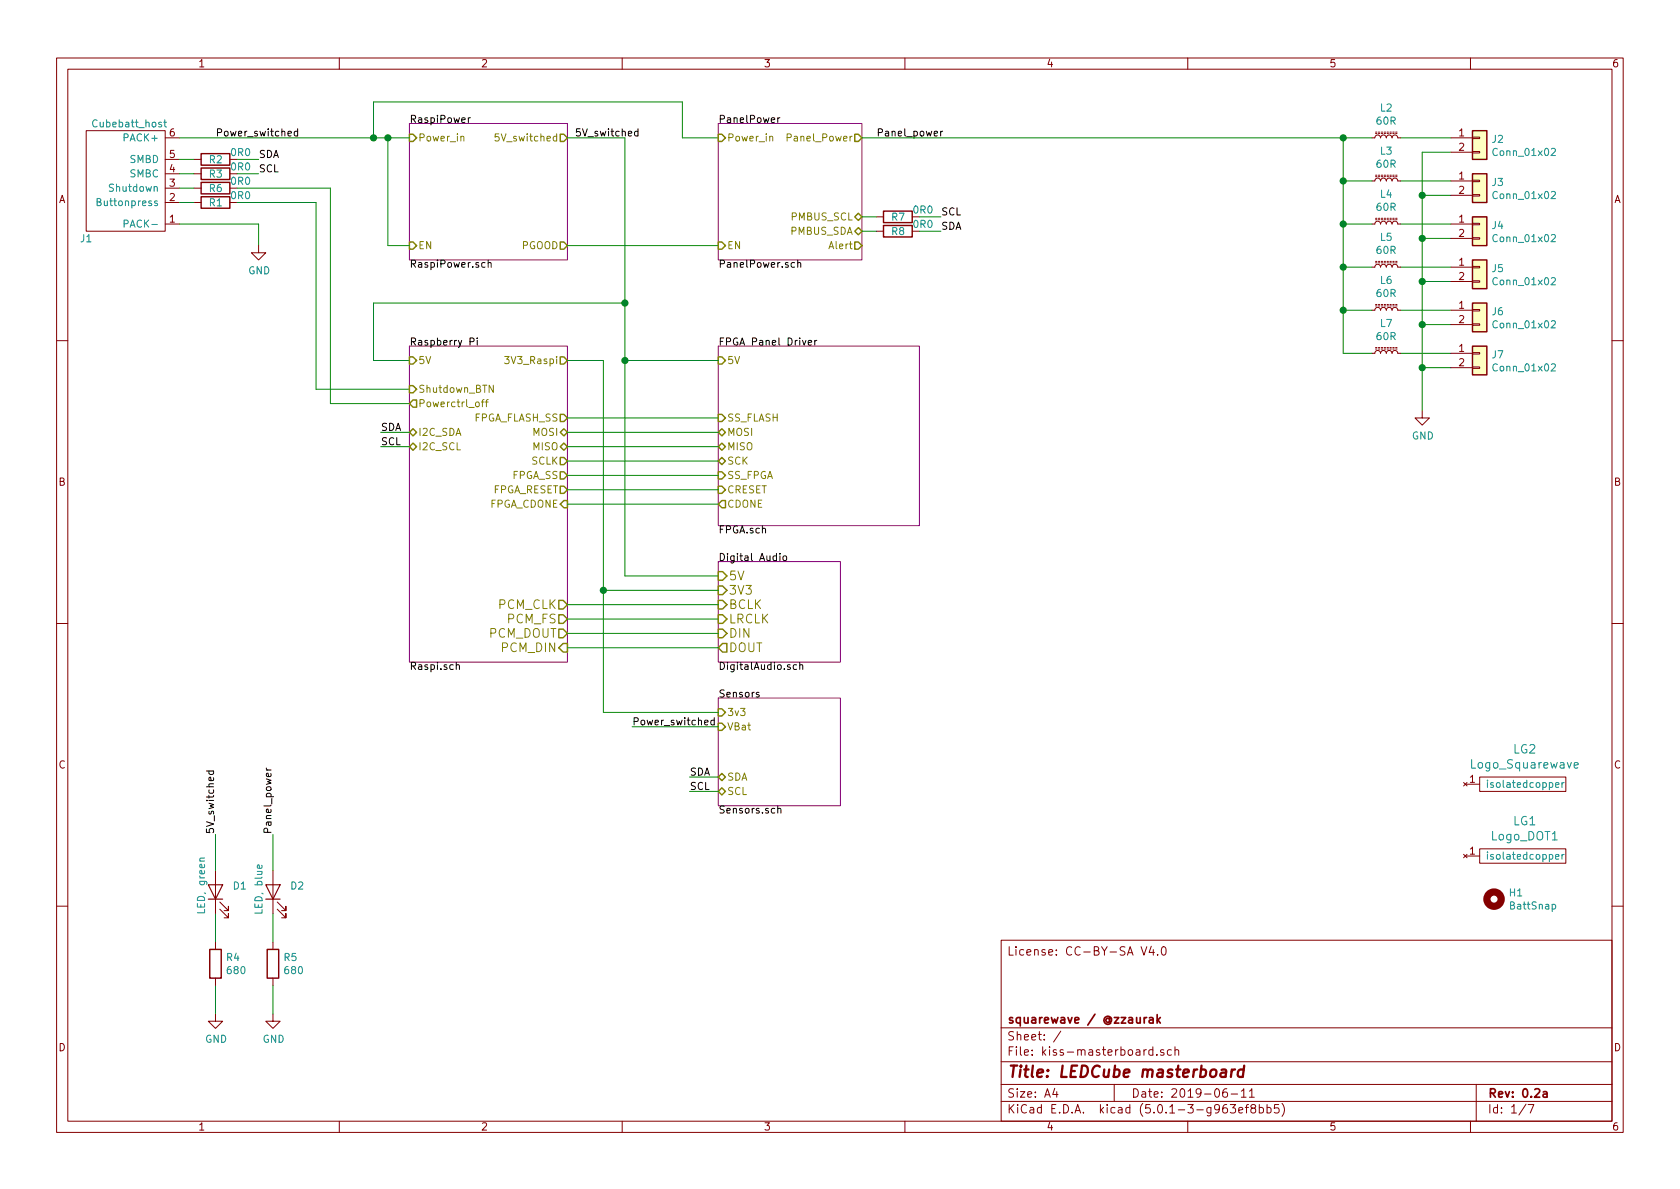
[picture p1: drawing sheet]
EESchema Schematic File Version 4
LIBS:kiss-masterboard-cache
EELAYER 26 0
EELAYER END
$Descr A4 11693 8268
encoding utf-8
Sheet 1 7
Title "LEDCube masterboard"
Date "2019-06-11"
Rev "0.2a"
Comp "squarewave / @zzaurak"
Comment1 ""
Comment2 ""
Comment3 ""
Comment4 "License: CC-BY-SA V4.0"
$EndDescr
Wire Wire Line
	1500 6350 1500 6550
Wire Wire Line
	1500 6850 1500 7050
$Comp
L power:GND #PWR?
U 1 1
P 1500 7050
AR Path="/5C958DBD/5CC4DF21" Ref="#PWR?"  Part="1" 
AR Path="/5CC4DF21" Ref="#PWR0139"  Part="1" 
F 0 "#PWR0139" H 1500 6800 50  0001 C CNN
F 1 "GND" H 1505 6877 50  0000 C CNN
F 2 "" H 1500 7050 50  0001 C CNN
F 3 "" H 1500 7050 50  0001 C CNN
	1    1500 7050
	1    0    0    -1  
$EndComp
Wire Wire Line
	1900 6350 1900 6550
Wire Wire Line
	1900 6850 1900 7050
$Comp
L power:GND #PWR?
U 1 1
P 1900 7050
AR Path="/5C958DBD/5C9C846C" Ref="#PWR?"  Part="1" 
AR Path="/5C9C846C" Ref="#PWR0140"  Part="1" 
F 0 "#PWR0140" H 1900 6800 50  0001 C CNN
F 1 "GND" H 1905 6877 50  0000 C CNN
F 2 "" H 1900 7050 50  0001 C CNN
F 3 "" H 1900 7050 50  0001 C CNN
	1    1900 7050
	1    0    0    -1  
$EndComp
Wire Wire Line
	10100 1050 9900 1050
Wire Wire Line
	9900 1050 9900 1350
Wire Wire Line
	10100 1350 9900 1350
Connection ~ 9900 1350
Wire Wire Line
	9900 1350 9900 1650
Wire Wire Line
	10100 1650 9900 1650
Connection ~ 9900 1650
Wire Wire Line
	9900 1650 9900 1950
Wire Wire Line
	10100 1950 9900 1950
Connection ~ 9900 1950
Wire Wire Line
	9900 1950 9900 2250
Wire Wire Line
	10100 2250 9900 2250
Connection ~ 9900 2250
Wire Wire Line
	9900 2250 9900 2550
Wire Wire Line
	10100 2550 9900 2550
Connection ~ 9900 2550
Wire Wire Line
	9900 2550 9900 2850
$Comp
L power:GND #PWR0141
U 1 1
P 9900 2850
F 0 "#PWR0141" H 9900 2600 50  0001 C CNN
F 1 "GND" H 9905 2677 50  0000 C CNN
F 2 "" H 9900 2850 50  0001 C CNN
F 3 "" H 9900 2850 50  0001 C CNN
	1    9900 2850
	1    0    0    -1  
$EndComp
Wire Wire Line
	10100 950  9750 950 
Wire Wire Line
	10100 2450 9750 2450
Wire Wire Line
	9350 950  9350 1250
Wire Wire Line
	10100 2150 9750 2150
Wire Wire Line
	10100 1550 9750 1550
Wire Wire Line
	10100 1250 9750 1250
Connection ~ 9350 1250
Wire Wire Line
	9350 1250 9350 1550
Connection ~ 9350 1550
Wire Wire Line
	9350 1550 9350 1850
Connection ~ 9350 1850
Wire Wire Line
	9350 1850 9350 2150
Connection ~ 9350 2150
Wire Wire Line
	9350 2150 9350 2450
Wire Wire Line
	9750 1850 10100 1850
$Comp
L Device:L_Core_Ferrite_Small L2
U 1 1
P 9650 950
F 0 "L2" V 9855 950 50  0000 C CNN
F 1 "60R" V 9764 950 50  0000 C CNN
F 2 "Inductor_SMD:L_1206_3216Metric" H 9650 950 50  0001 C CNN
F 3 "https://ds.yuden.co.jp/TYCOMPAS/ut/detail?pn=FBMJ3216HM600-T%20%20&u=M" H 9650 950 50  0001 C CNN
F 4 "587-1770-1-ND" H 1250 -950 50  0001 C CNN "Digikey No."
F 5 "Taiyo Yuden" H 1250 -950 50  0001 C CNN "Manufacturer"
F 6 "FBMJ3216HM600-T" H 1250 -950 50  0001 C CNN "Part No."
	1    9650 950 
	0    -1   -1   0   
$EndComp
$Comp
L Device:LED D?
U 1 1
P 1900 6200
AR Path="/5C958DBD/5C9C847C" Ref="D?"  Part="1" 
AR Path="/5C9C847C" Ref="D2"  Part="1" 
F 0 "D2" V 1939 6083 50  0000 R CNN
F 1 "LED, blue" H 2100 6300 50  0000 R CNN
F 2 "LED_SMD:LED_0603_1608Metric" H 1900 6200 50  0001 C CNN
F 3 "~" H 1900 6200 50  0001 C CNN
F 4 "Osram" H -5500 2900 50  0001 C CNN "Manufacturer"
F 5 "LB Q39G-L2N2-35-1" H -5500 2900 50  0001 C CNN "Part No."
F 6 "-" H -900 -300 50  0001 C CNN "Digikey No."
	1    1900 6200
	0    -1   -1   0   
$EndComp
$Comp
L Device:R R?
U 1 1
P 1900 6700
AR Path="/5C958DBD/5C9C8474" Ref="R?"  Part="1" 
AR Path="/5C9C8474" Ref="R5"  Part="1" 
F 0 "R5" H 1970 6746 50  0000 L CNN
F 1 "680" H 1970 6655 50  0000 L CNN
F 2 "Resistor_SMD:R_0603_1608Metric_Pad1.05x0.95mm_HandSolder" V 1830 6700 50  0001 C CNN
F 3 "~" H 1900 6700 50  0001 C CNN
F 4 "Yageo" H -5500 2900 50  0001 C CNN "Manufacturer"
F 5 "RC0603JR-07680R" H -5500 2900 50  0001 C CNN "Part No."
F 6 "-" H -900 -300 50  0001 C CNN "Digikey No."
	1    1900 6700
	1    0    0    -1  
$EndComp
$Comp
L Device:LED D?
U 1 1
P 1500 6200
AR Path="/5C958DBD/5CC4DF31" Ref="D?"  Part="1" 
AR Path="/5CC4DF31" Ref="D1"  Part="1" 
F 0 "D1" V 1539 6083 50  0000 R CNN
F 1 "LED, green" H 1750 6300 50  0000 R CNN
F 2 "LED_SMD:LED_0603_1608Metric" H 1500 6200 50  0001 C CNN
F 3 "~" H 1500 6200 50  0001 C CNN
F 4 "Osram" H -5900 2900 50  0001 C CNN "Manufacturer"
F 5 "LG Q971-KN-1" H -5900 2900 50  0001 C CNN "Part No."
F 6 "-" H -500 -300 50  0001 C CNN "Digikey No."
	1    1500 6200
	0    -1   -1   0   
$EndComp
$Comp
L Device:R R?
U 1 1
P 1500 6700
AR Path="/5C958DBD/5CC4DF29" Ref="R?"  Part="1" 
AR Path="/5CC4DF29" Ref="R4"  Part="1" 
F 0 "R4" H 1570 6746 50  0000 L CNN
F 1 "680" H 1570 6655 50  0000 L CNN
F 2 "Resistor_SMD:R_0603_1608Metric_Pad1.05x0.95mm_HandSolder" V 1430 6700 50  0001 C CNN
F 3 "~" H 1500 6700 50  0001 C CNN
F 4 "Yageo" H -5900 2900 50  0001 C CNN "Manufacturer"
F 5 "RC0603JR-07680R" H -5900 2900 50  0001 C CNN "Part No."
F 6 "-" H -500 -300 50  0001 C CNN "Digikey No."
	1    1500 6700
	1    0    0    -1  
$EndComp
$Comp
L Device:L_Core_Ferrite_Small L3
U 1 1
P 9650 1250
F 0 "L3" V 9855 1250 50  0000 C CNN
F 1 "60R" V 9764 1250 50  0000 C CNN
F 2 "Inductor_SMD:L_1206_3216Metric" H 9650 1250 50  0001 C CNN
F 3 "https://ds.yuden.co.jp/TYCOMPAS/ut/detail?pn=FBMJ3216HM600-T%20%20&u=M" H 9650 1250 50  0001 C CNN
F 4 "587-1770-1-ND" H 1250 -650 50  0001 C CNN "Digikey No."
F 5 "Taiyo Yuden" H 1250 -650 50  0001 C CNN "Manufacturer"
F 6 "FBMJ3216HM600-T" H 1250 -650 50  0001 C CNN "Part No."
	1    9650 1250
	0    -1   -1   0   
$EndComp
$Comp
L Device:L_Core_Ferrite_Small L4
U 1 1
P 9650 1550
F 0 "L4" V 9855 1550 50  0000 C CNN
F 1 "60R" V 9764 1550 50  0000 C CNN
F 2 "Inductor_SMD:L_1206_3216Metric" H 9650 1550 50  0001 C CNN
F 3 "https://ds.yuden.co.jp/TYCOMPAS/ut/detail?pn=FBMJ3216HM600-T%20%20&u=M" H 9650 1550 50  0001 C CNN
F 4 "587-1770-1-ND" H 1250 -350 50  0001 C CNN "Digikey No."
F 5 "Taiyo Yuden" H 1250 -350 50  0001 C CNN "Manufacturer"
F 6 "FBMJ3216HM600-T" H 1250 -350 50  0001 C CNN "Part No."
	1    9650 1550
	0    -1   -1   0   
$EndComp
$Comp
L Device:L_Core_Ferrite_Small L5
U 1 1
P 9650 1850
F 0 "L5" V 9855 1850 50  0000 C CNN
F 1 "60R" V 9764 1850 50  0000 C CNN
F 2 "Inductor_SMD:L_1206_3216Metric" H 9650 1850 50  0001 C CNN
F 3 "https://ds.yuden.co.jp/TYCOMPAS/ut/detail?pn=FBMJ3216HM600-T%20%20&u=M" H 9650 1850 50  0001 C CNN
F 4 "587-1770-1-ND" H 1250 -50 50  0001 C CNN "Digikey No."
F 5 "Taiyo Yuden" H 1250 -50 50  0001 C CNN "Manufacturer"
F 6 "FBMJ3216HM600-T" H 1250 -50 50  0001 C CNN "Part No."
	1    9650 1850
	0    -1   -1   0   
$EndComp
$Comp
L Device:L_Core_Ferrite_Small L6
U 1 1
P 9650 2150
F 0 "L6" V 9855 2150 50  0000 C CNN
F 1 "60R" V 9764 2150 50  0000 C CNN
F 2 "Inductor_SMD:L_1206_3216Metric" H 9650 2150 50  0001 C CNN
F 3 "https://ds.yuden.co.jp/TYCOMPAS/ut/detail?pn=FBMJ3216HM600-T%20%20&u=M" H 9650 2150 50  0001 C CNN
F 4 "587-1770-1-ND" H 1250 250 50  0001 C CNN "Digikey No."
F 5 "Taiyo Yuden" H 1250 250 50  0001 C CNN "Manufacturer"
F 6 "FBMJ3216HM600-T" H 1250 250 50  0001 C CNN "Part No."
	1    9650 2150
	0    -1   -1   0   
$EndComp
$Comp
L Device:L_Core_Ferrite_Small L7
U 1 1
P 9650 2450
F 0 "L7" V 9855 2450 50  0000 C CNN
F 1 "60R" V 9764 2450 50  0000 C CNN
F 2 "Inductor_SMD:L_1206_3216Metric" H 9650 2450 50  0001 C CNN
F 3 "https://ds.yuden.co.jp/TYCOMPAS/ut/detail?pn=FBMJ3216HM600-T%20%20&u=M" H 9650 2450 50  0001 C CNN
F 4 "587-1770-1-ND" H 1250 550 50  0001 C CNN "Digikey No."
F 5 "Taiyo Yuden" H 1250 550 50  0001 C CNN "Manufacturer"
F 6 "FBMJ3216HM600-T" H 1250 550 50  0001 C CNN "Part No."
	1    9650 2450
	0    -1   -1   0   
$EndComp
$Comp
L kiss:Cubebatt_host J1
U 1 1
P 1150 1250
F 0 "J1" H 600 850 50  0000 C CNN
F 1 "Cubebatt_host" H 900 1650 50  0000 C CNN
F 2 "kiss:cubebatt_host" H 1150 1250 50  0001 C CNN
F 3 "" H 1150 1250 50  0001 C CNN
	1    1150 1250
	1    0    0    -1  
$EndComp
$Comp
L Device:R R?
U 1 1
P 1500 1100
AR Path="/5C958DBD/5D346886" Ref="R?"  Part="1" 
AR Path="/5D346886" Ref="R2"  Part="1" 
F 0 "R2" V 1500 1050 50  0000 L CNN
F 1 "0R0" V 1450 1200 50  0000 L CNN
F 2 "Resistor_SMD:R_0603_1608Metric_Pad1.05x0.95mm_HandSolder" V 1430 1100 50  0001 C CNN
F 3 "~" H 1500 1100 50  0001 C CNN
F 4 "Yageo" H -5900 -2700 50  0001 C CNN "Manufacturer"
F 5 "RC0603JR-07680R" H -5900 -2700 50  0001 C CNN "Part No."
F 6 "-" H -500 -5900 50  0001 C CNN "Digikey No."
	1    1500 1100
	0    1    1    0   
$EndComp
$Comp
L Device:R R?
U 1 1
P 1500 1200
AR Path="/5C958DBD/5D385532" Ref="R?"  Part="1" 
AR Path="/5D385532" Ref="R3"  Part="1" 
F 0 "R3" V 1500 1150 50  0000 L CNN
F 1 "0R0" V 1450 1300 50  0000 L CNN
F 2 "Resistor_SMD:R_0603_1608Metric_Pad1.05x0.95mm_HandSolder" V 1430 1200 50  0001 C CNN
F 3 "~" H 1500 1200 50  0001 C CNN
F 4 "Yageo" H -5900 -2600 50  0001 C CNN "Manufacturer"
F 5 "RC0603JR-07680R" H -5900 -2600 50  0001 C CNN "Part No."
F 6 "-" H -500 -5800 50  0001 C CNN "Digikey No."
	1    1500 1200
	0    1    1    0   
$EndComp
$Comp
L Device:R R?
U 1 1
P 1500 1300
AR Path="/5C958DBD/5D3857A0" Ref="R?"  Part="1" 
AR Path="/5D3857A0" Ref="R6"  Part="1" 
F 0 "R6" V 1500 1250 50  0000 L CNN
F 1 "0R0" V 1450 1400 50  0000 L CNN
F 2 "Resistor_SMD:R_0603_1608Metric_Pad1.05x0.95mm_HandSolder" V 1430 1300 50  0001 C CNN
F 3 "~" H 1500 1300 50  0001 C CNN
F 4 "Yageo" H -5900 -2500 50  0001 C CNN "Manufacturer"
F 5 "RC0603JR-07680R" H -5900 -2500 50  0001 C CNN "Part No."
F 6 "-" H -500 -5700 50  0001 C CNN "Digikey No."
	1    1500 1300
	0    1    1    0   
$EndComp
Wire Wire Line
	1350 1300 1250 1300
Wire Wire Line
	1250 1200 1350 1200
Wire Wire Line
	1250 1100 1350 1100
Wire Wire Line
	1650 1100 1800 1100
Wire Wire Line
	1650 1200 1800 1200
$Sheet
S 2850 850  1100 950 
U 5D49C0F6
F0 "RaspiPower" 50
F1 "RaspiPower.sch" 50
F2 "Power_in" I L 2850 950 50 
F3 "5V_switched" O R 3950 950 50 
F4 "PGOOD" O R 3950 1700 50 
F5 "EN" I L 2850 1700 50 
$EndSheet
$Sheet
S 5000 2400 1400 1250
U 5D49DE90
F0 "FPGA Panel Driver" 50
F1 "FPGA.sch" 50
F2 "MISO" B L 5000 3100 50 
F3 "MOSI" B L 5000 3000 50 
F4 "SCK" B L 5000 3200 50 
F5 "SS_FLASH" I L 5000 2900 50 
F6 "SS_FPGA" I L 5000 3300 50 
F7 "CDONE" O L 5000 3500 50 
F8 "CRESET" I L 5000 3400 50 
F9 "5V" I L 5000 2500 50 
$EndSheet
Wire Wire Line
	4750 700  4750 950 
Wire Wire Line
	4750 950  5000 950 
Wire Wire Line
	3950 1700 5000 1700
Wire Wire Line
	2200 2700 2850 2700
Wire Wire Line
	2850 2800 2300 2800
Wire Wire Line
	4350 950  4350 2100
Wire Wire Line
	2600 2100 2600 2500
Wire Wire Line
	2600 2500 2850 2500
$Sheet
S 5000 850  1000 950 
U 5D49984E
F0 "PanelPower" 50
F1 "PanelPower.sch" 50
F2 "Power_in" I L 5000 950 50 
F3 "EN" I L 5000 1700 50 
F4 "Panel_Power" O R 6000 950 50 
F5 "Alert" O R 6000 1700 50 
F6 "PMBUS_SDA" B R 6000 1600 50 
F7 "PMBUS_SCL" B R 6000 1500 50 
$EndSheet
Text Label 2650 3000 0    50   ~ 0
SDA
Text Label 2650 3100 0    50   ~ 0
SCL
$Comp
L Device:R R?
U 1 1
P 6250 1500
AR Path="/5C958DBD/5DE1151E" Ref="R?"  Part="1" 
AR Path="/5DE1151E" Ref="R7"  Part="1" 
F 0 "R7" V 6250 1450 50  0000 L CNN
F 1 "0R0" V 6200 1600 50  0000 L CNN
F 2 "Resistor_SMD:R_0603_1608Metric_Pad1.05x0.95mm_HandSolder" V 6180 1500 50  0001 C CNN
F 3 "~" H 6250 1500 50  0001 C CNN
F 4 "Yageo" H -1150 -2300 50  0001 C CNN "Manufacturer"
F 5 "RC0603JR-07680R" H -1150 -2300 50  0001 C CNN "Part No."
F 6 "-" H 4250 -5500 50  0001 C CNN "Digikey No."
	1    6250 1500
	0    1    1    0   
$EndComp
$Comp
L Device:R R?
U 1 1
P 6250 1600
AR Path="/5C958DBD/5DE11BE1" Ref="R?"  Part="1" 
AR Path="/5DE11BE1" Ref="R8"  Part="1" 
F 0 "R8" V 6250 1550 50  0000 L CNN
F 1 "0R0" V 6200 1700 50  0000 L CNN
F 2 "Resistor_SMD:R_0603_1608Metric_Pad1.05x0.95mm_HandSolder" V 6180 1600 50  0001 C CNN
F 3 "~" H 6250 1600 50  0001 C CNN
F 4 "Yageo" H -1150 -2200 50  0001 C CNN "Manufacturer"
F 5 "RC0603JR-07680R" H -1150 -2200 50  0001 C CNN "Part No."
F 6 "-" H 4250 -5400 50  0001 C CNN "Digikey No."
	1    6250 1600
	0    1    1    0   
$EndComp
Text Label 6550 1600 0    50   ~ 0
SDA
Text Label 6550 1500 0    50   ~ 0
SCL
Wire Wire Line
	6000 1500 6100 1500
Wire Wire Line
	6000 1600 6100 1600
Wire Wire Line
	6400 1500 6550 1500
Wire Wire Line
	6400 1600 6550 1600
Text Label 1800 1100 0    50   ~ 0
SDA
Text Label 1800 1200 0    50   ~ 0
SCL
$Sheet
S 2850 2400 1100 2200
U 5D4C8EB2
F0 "Raspberry Pi" 50
F1 "Raspi.sch" 50
F2 "5V" I L 2850 2500 50 
F3 "Shutdown_BTN" I L 2850 2700 50 
F4 "Powerctrl_off" O L 2850 2800 50 
F5 "I2C_SDA" B L 2850 3000 50 
F6 "I2C_SCL" B L 2850 3100 50 
F7 "MOSI" B R 3950 3000 50 
F8 "MISO" B R 3950 3100 50 
F9 "SCLK" O R 3950 3200 50 
F10 "FPGA_CDONE" I R 3950 3500 50 
F11 "FPGA_RESET" O R 3950 3400 50 
F12 "FPGA_SS" O R 3950 3300 50 
F13 "FPGA_FLASH_SS" O R 3950 2900 50 
F14 "3V3_Raspi" O R 3950 2500 50 
F15 "PCM_CLK" O R 3950 4200 61 
F16 "PCM_DIN" I R 3950 4500 61 
F17 "PCM_DOUT" O R 3950 4400 61 
F18 "PCM_FS" O R 3950 4300 61 
$EndSheet
Wire Wire Line
	2850 3000 2650 3000
Wire Wire Line
	2850 3100 2650 3100
$Comp
L Connector_Generic:Conn_01x02 J2
U 1 1
P 10300 950
F 0 "J2" H 10380 942 50  0000 L CNN
F 1 "Conn_01x02" H 10380 851 50  0000 L CNN
F 2 "kiss:JST_VH_B2P-VH_1x02_P3.96mm_Vertical" H 10300 950 50  0001 C CNN
F 3 "~" H 10300 950 50  0001 C CNN
	1    10300 950 
	1    0    0    -1  
$EndComp
$Comp
L Connector_Generic:Conn_01x02 J3
U 1 1
P 10300 1250
F 0 "J3" H 10380 1242 50  0000 L CNN
F 1 "Conn_01x02" H 10380 1151 50  0000 L CNN
F 2 "kiss:JST_VH_B2P-VH_1x02_P3.96mm_Vertical" H 10300 1250 50  0001 C CNN
F 3 "~" H 10300 1250 50  0001 C CNN
	1    10300 1250
	1    0    0    -1  
$EndComp
$Comp
L Connector_Generic:Conn_01x02 J4
U 1 1
P 10300 1550
F 0 "J4" H 10380 1542 50  0000 L CNN
F 1 "Conn_01x02" H 10380 1451 50  0000 L CNN
F 2 "kiss:JST_VH_B2P-VH_1x02_P3.96mm_Vertical" H 10300 1550 50  0001 C CNN
F 3 "~" H 10300 1550 50  0001 C CNN
	1    10300 1550
	1    0    0    -1  
$EndComp
$Comp
L Connector_Generic:Conn_01x02 J5
U 1 1
P 10300 1850
F 0 "J5" H 10380 1842 50  0000 L CNN
F 1 "Conn_01x02" H 10380 1751 50  0000 L CNN
F 2 "kiss:JST_VH_B2P-VH_1x02_P3.96mm_Vertical" H 10300 1850 50  0001 C CNN
F 3 "~" H 10300 1850 50  0001 C CNN
	1    10300 1850
	1    0    0    -1  
$EndComp
$Comp
L Connector_Generic:Conn_01x02 J6
U 1 1
P 10300 2150
F 0 "J6" H 10380 2142 50  0000 L CNN
F 1 "Conn_01x02" H 10380 2051 50  0000 L CNN
F 2 "kiss:JST_VH_B2P-VH_1x02_P3.96mm_Vertical" H 10300 2150 50  0001 C CNN
F 3 "~" H 10300 2150 50  0001 C CNN
	1    10300 2150
	1    0    0    -1  
$EndComp
$Comp
L Connector_Generic:Conn_01x02 J7
U 1 1
P 10300 2450
F 0 "J7" H 10380 2442 50  0000 L CNN
F 1 "Conn_01x02" H 10380 2351 50  0000 L CNN
F 2 "kiss:JST_VH_B2P-VH_1x02_P3.96mm_Vertical" H 10300 2450 50  0001 C CNN
F 3 "~" H 10300 2450 50  0001 C CNN
	1    10300 2450
	1    0    0    -1  
$EndComp
Text Label 1500 950  0    50   ~ 0
Power_switched
Text Label 4000 950  0    50   ~ 0
5V_switched
Text Label 6100 950  0    50   ~ 0
Panel_power
Wire Wire Line
	1500 6050 1500 5800
Wire Wire Line
	1900 6050 1900 5800
Text Label 1500 5800 1    50   ~ 0
5V_switched
Text Label 1900 5800 1    50   ~ 0
Panel_power
Wire Wire Line
	4750 700  2600 700 
Wire Wire Line
	2600 700  2600 950 
Connection ~ 2600 950 
Wire Wire Line
	2600 950  2700 950 
Wire Wire Line
	3950 3400 5000 3400
Wire Wire Line
	3950 3500 5000 3500
Wire Wire Line
	3950 3300 5000 3300
Wire Wire Line
	3950 3200 5000 3200
Wire Wire Line
	3950 3100 5000 3100
Wire Wire Line
	3950 3000 5000 3000
Wire Wire Line
	5000 2500 4350 2500
Wire Wire Line
	4350 2500 4350 2100
Wire Wire Line
	2700 950  2700 1700
Wire Wire Line
	2700 1700 2850 1700
Connection ~ 2700 950 
Wire Wire Line
	2700 950  2850 950 
$Sheet
S 5000 4850 850  750 
U 5FE3716B
F0 "Sensors" 50
F1 "Sensors.sch" 50
F2 "SDA" B L 5000 5400 50 
F3 "SCL" B L 5000 5500 50 
F4 "3v3" I L 5000 4950 50 
F5 "VBat" I L 5000 5050 50 
$EndSheet
Wire Wire Line
	3950 2500 4200 2500
Wire Wire Line
	5000 5400 4800 5400
Wire Wire Line
	5000 5500 4800 5500
Text Label 4800 5400 0    50   ~ 0
SDA
Text Label 4800 5500 0    50   ~ 0
SCL
Wire Wire Line
	1800 1550 1800 1700
Wire Wire Line
	1250 1550 1800 1550
Text Label 4400 5050 0    50   ~ 0
Power_switched
Wire Wire Line
	5000 5050 4400 5050
$Comp
L power:GND #PWR0101
U 1 1
P 1800 1700
F 0 "#PWR0101" H 1800 1450 50  0001 C CNN
F 1 "GND" H 1805 1527 50  0000 C CNN
F 2 "" H 1800 1700 50  0001 C CNN
F 3 "" H 1800 1700 50  0001 C CNN
	1    1800 1700
	1    0    0    -1  
$EndComp
$Comp
L Device:R R?
U 1 1
P 1500 1400
AR Path="/5C958DBD/60C1D322" Ref="R?"  Part="1" 
AR Path="/60C1D322" Ref="R1"  Part="1" 
F 0 "R1" V 1500 1350 50  0000 L CNN
F 1 "0R0" V 1450 1500 50  0000 L CNN
F 2 "Resistor_SMD:R_0603_1608Metric_Pad1.05x0.95mm_HandSolder" V 1430 1400 50  0001 C CNN
F 3 "~" H 1500 1400 50  0001 C CNN
F 4 "Yageo" H -5900 -2400 50  0001 C CNN "Manufacturer"
F 5 "RC0603JR-07680R" H -5900 -2400 50  0001 C CNN "Part No."
F 6 "-" H -500 -5600 50  0001 C CNN "Digikey No."
	1    1500 1400
	0    1    1    0   
$EndComp
Wire Wire Line
	1250 1400 1350 1400
Wire Wire Line
	2200 1400 1650 1400
Wire Wire Line
	2200 1400 2200 2700
Wire Wire Line
	1650 1300 2300 1300
Wire Wire Line
	2300 1300 2300 2800
Wire Wire Line
	1250 950  2600 950 
Connection ~ 4350 2100
Wire Wire Line
	4350 2100 2600 2100
Wire Wire Line
	6000 950  9350 950 
Connection ~ 9350 950 
Wire Wire Line
	9350 950  9550 950 
Wire Wire Line
	9350 1250 9550 1250
Wire Wire Line
	9350 1550 9550 1550
Wire Wire Line
	9350 1850 9550 1850
Wire Wire Line
	9350 2150 9550 2150
Wire Wire Line
	9350 2450 9550 2450
$Comp
L Mechanical:MountingHole H1
U 1 1
P 10400 6250
F 0 "H1" H 10500 6296 50  0000 L CNN
F 1 "BattSnap" H 10500 6205 50  0000 L CNN
F 2 "kiss:batt_snap" H 10400 6250 50  0001 C CNN
F 3 "~" H 10400 6250 50  0001 C CNN
	1    10400 6250
	1    0    0    -1  
$EndComp
$Sheet
S 5000 3900 850  700 
U 5D08DA76
F0 "Digital Audio" 50
F1 "DigitalAudio.sch" 50
F2 "BCLK" I L 5000 4200 61 
F3 "LRCLK" I L 5000 4300 61 
F4 "DIN" I L 5000 4400 61 
F5 "3V3" I L 5000 4100 61 
F6 "DOUT" O L 5000 4500 61 
F7 "5V" I L 5000 4000 61 
$EndSheet
Wire Wire Line
	4200 2500 4200 4100
Wire Wire Line
	4200 4100 5000 4100
Wire Wire Line
	4200 4100 4200 4950
Wire Wire Line
	4200 4950 5000 4950
Connection ~ 4200 4100
Wire Wire Line
	5000 4200 3950 4200
Wire Wire Line
	3950 4300 5000 4300
Wire Wire Line
	5000 4500 3950 4500
Wire Wire Line
	3950 4400 5000 4400
Wire Wire Line
	3950 950  4350 950 
Wire Wire Line
	5000 4000 4350 4000
Wire Wire Line
	4350 4000 4350 2500
Connection ~ 4350 2500
Wire Wire Line
	3950 2900 5000 2900
$Comp
L kiss:Logo LG1
U 1 1
P 10400 5950
F 0 "LG1" H 10614 6196 59  0000 C CNN
F 1 "Logo_DOT1" H 10614 6091 59  0000 C CNN
F 2 "logos:Logo_Dot_15mm_Text_Mask" H 10400 5950 157 0001 C CNN
F 3 "" H 10400 5950 157 0001 C CNN
	1    10400 5950
	1    0    0    -1  
$EndComp
$Comp
L kiss:Logo LG2
U 1 1
P 10400 5450
F 0 "LG2" H 10614 5696 59  0000 C CNN
F 1 "Logo_Squarewave" H 10614 5591 59  0000 C CNN
F 2 "logos:Logo_Squarewave_Text_15mm_Silks" H 10400 5450 157 0001 C CNN
F 3 "" H 10400 5450 157 0001 C CNN
	1    10400 5450
	1    0    0    -1  
$EndComp
$EndSCHEMATC
